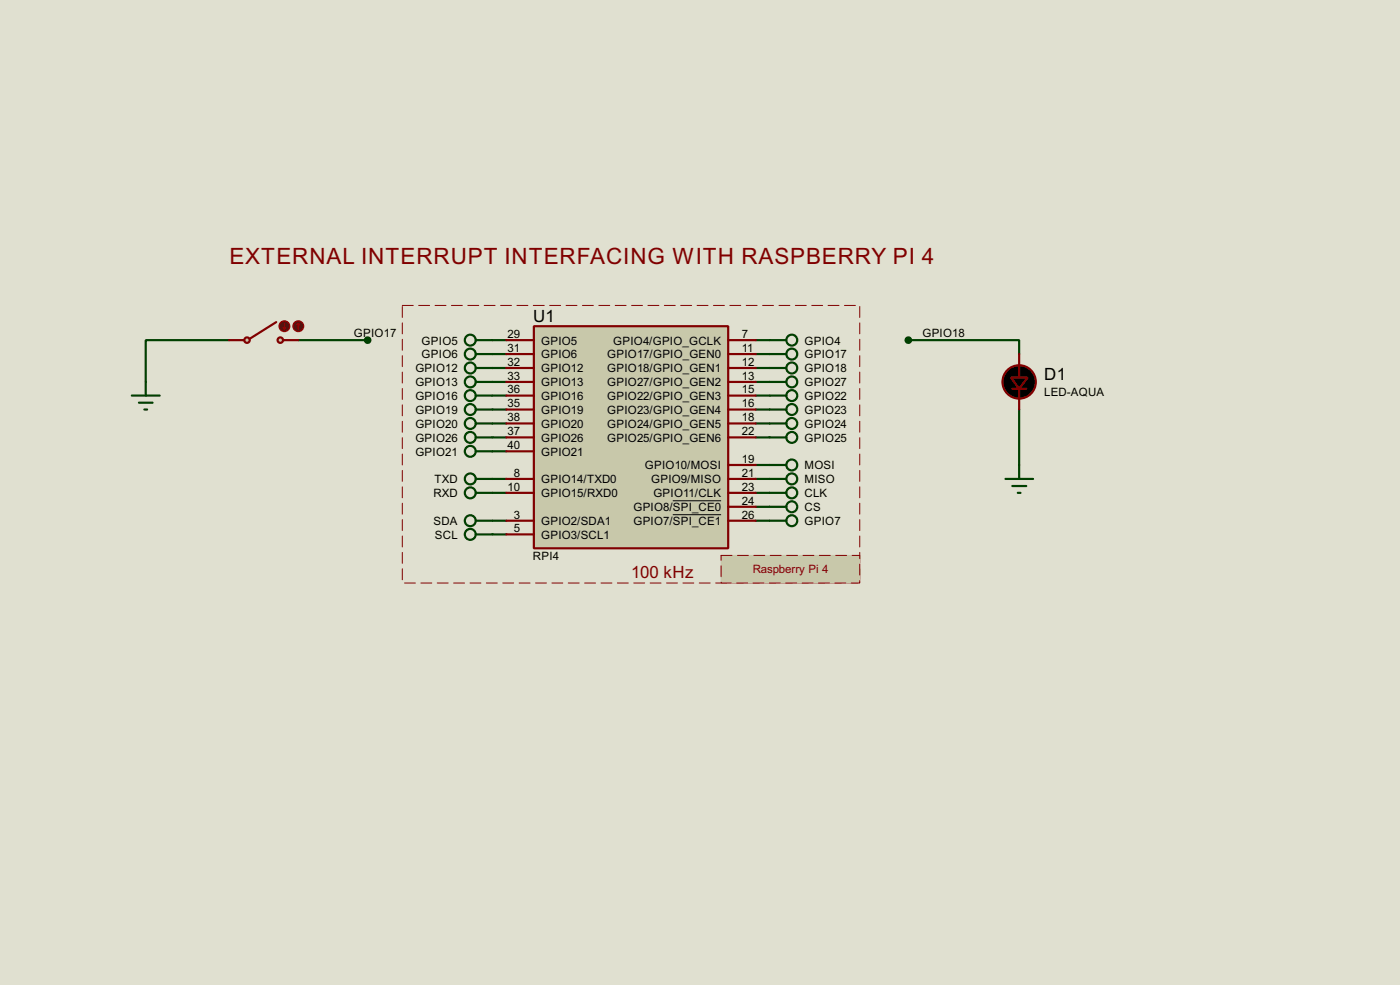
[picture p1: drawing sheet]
<svg xmlns="http://www.w3.org/2000/svg" width="256mm" height="180mm" viewBox="0 0 256 180" stroke-linecap="round" stroke-linejoin="round" font-family="sans-serif">
<path d="M0 0h256.5v180.3h-256.5z" fill="#e0e0d0"/>
<g fill="none" stroke="#004000" stroke-width=".4">
<path d="M42 62.3h-15.3v7.6M54.7 62.3h12.7M90.2 62.3h2.6M90.2 64.8h2.6M90.2 69.9h2.6M90.2 75h2.6M90.2 67.4h2.6M90.2 72.4h2.6M90.2 77.5h2.6M138.5 62.3h2.5M138.5 64.8h2.5M138.5 69.9h2.5"/>
<path d="M138.5 75h2.5M138.5 67.4h2.5M138.5 72.4h2.5M138.5 77.5h2.5M166.4 62.3h20.3v2.5M186.7 75v10.1M90.2 95.3h2.6M90.2 97.8h2.6M90.2 80.1h2.6M90.2 90.2h2.6M90.2 82.6h2.6M90.2 87.7h2.6"/>
<path d="M138.5 95.3h2.5M138.5 80.1h2.5M138.5 90.2h2.5M138.5 87.7h2.5M138.5 85.1h2.5M138.5 92.8h2.5"/>
</g>
<path d="M73.7 55.9h83.8v50.8h-83.8z" fill="none" stroke="#e0e0d0" stroke-width=".18"/>
<path d="M73.7 55.9h83.8v50.8h-83.8z" fill="none" stroke="#800000" stroke-width=".18" stroke-dasharray="2 1"/>
<g fill="#c8c8aa">
<path d="M132.1 101.7h25.4v5h-25.4z" fill-rule="evenodd"/>
<path d="M132.1 101.7h25.4v5h-25.4z" fill-rule="evenodd"/>
</g>
<path d="M132.1 101.7h25.4v5h-25.4z" fill="none" stroke="#c8c8aa" stroke-width=".18"/>
<path d="M132.1 101.7h25.4v5h-25.4z" fill="none" stroke="#800000" stroke-width=".18" stroke-dasharray="2 1"/>
<path d="M97.8 59.7h35.6v40.7h-35.6z" fill="#c8c8aa" stroke="#800000" stroke-width=".4"/>
<g fill="none" stroke="#800000" stroke-width=".4">
<path d="M92.8 62.3h5M92.8 64.8h5M92.8 69.9h5M92.8 72.4h5M92.8 75h5M92.8 67.4h5M92.8 77.5h5M133.4 62.3h5.1M133.4 64.8h5.1M133.4 69.9h5.1M133.4 72.4h5.1M133.4 75h5.1"/>
<path d="M133.4 67.4h5.1M133.4 77.5h5.1M92.8 95.3h5M92.8 97.8h5M92.8 87.7h5M92.8 90.2h5M92.8 80.1h5M92.8 82.6h5M133.4 95.3h5.1M133.4 85.1h5.1M133.4 87.7h5.1M133.4 90.2h5.1"/>
<path d="M133.4 80.1h5.1M133.4 92.8h5.1"/>
</g>
<path d="M123.3 91.7h8.8M123.3 94.2h8.8" fill="none" stroke="#000" stroke-width=".18"/>
<g fill="none" stroke="#004000" stroke-width=".4">
<path d="M87.2 62.3h3M87.2 64.8h3M87.2 69.9h3M87.2 75h3M87.2 67.4h3M87.2 72.4h3M87.2 77.5h3M141 62.3h3.1M141 64.8h3.1M141 69.9h3.1M141 75h3.1M141 67.4h3.1"/>
<path d="M141 72.4h3.1M141 77.5h3.1M87.2 95.3h3M87.2 97.8h3M87.2 80.1h3M87.2 90.2h3M87.2 82.6h3M87.2 87.7h3M141 95.3h3.1M141 80.1h3.1M141 90.2h3.1M141 87.7h3.1"/>
<path d="M141 85.1h3.1M141 92.8h3.1"/>
<circle cx="86.1" cy="64.8" r="1"/>
<circle cx="86.1" cy="67.4" r="1"/>
<circle cx="86.1" cy="62.3" r="1"/>
<circle cx="86.1" cy="75" r="1"/>
<circle cx="86.1" cy="69.9" r="1"/>
<circle cx="86.1" cy="77.5" r="1"/>
<circle cx="86.1" cy="72.4" r="1"/>
<circle cx="145" cy="64.8" r="1"/>
<circle cx="145" cy="69.9" r="1"/>
<circle cx="145" cy="62.3" r="1"/>
<circle cx="145" cy="72.4" r="1"/>
<circle cx="145" cy="67.4" r="1"/>
<circle cx="145" cy="77.5" r="1"/>
<circle cx="145" cy="75" r="1"/>
<circle cx="86.1" cy="82.6" r="1"/>
<circle cx="86.1" cy="97.8" r="1"/>
<circle cx="86.1" cy="80.1" r="1"/>
<circle cx="86.1" cy="95.3" r="1"/>
<circle cx="86.1" cy="90.2" r="1"/>
<circle cx="86.1" cy="87.7" r="1"/>
<circle cx="145" cy="87.7" r="1"/>
<circle cx="145" cy="80.1" r="1"/>
<circle cx="145" cy="92.8" r="1"/>
<circle cx="145" cy="95.3" r="1"/>
<circle cx="145" cy="90.2" r="1"/>
<circle cx="145" cy="85.1" r="1"/>
</g>
<g fill="#c8c8aa" stroke="#800000" stroke-width=".4">
<circle cx="51.3" cy="62.3" r=".5"/>
<circle cx="45.2" cy="62.3" r=".5"/>
</g>
<path d="M50.6 59l-4.8 3M42 62.3h2.8M51.9 62.3h2.8" fill="none" stroke="#800000" stroke-width=".4"/>
<circle cx="52.1" cy="59.7" r="1" fill="#400000" stroke="#f00" stroke-width=".2"/>
<path d="M51.9 60l.2 .3M52.1 59.2v1.1M52.4 60l-.3 .3" fill="none" stroke="#f00" stroke-width=".2"/>
<circle cx="54.6" cy="59.7" r="1" fill="#400000" stroke="#f00" stroke-width=".2"/>
<path d="M54.7 59.2l-.3 .3M54.7 59.2l.2 .3M54.7 59.2v1.1" fill="none" stroke="#f00" stroke-width=".2"/>
<g fill="#004000" stroke="#004000" stroke-width=".4">
<circle cx="67.3" cy="62.3" r=".5"/>
<circle cx="166.4" cy="62.3" r=".5"/>
</g>
<path d="M24.2 72.4h5.1M25.5 73.7h2.5M26.5 75h.5M26.7 69.9v2.5M184.2 87.7h5.1M185.5 89h2.5M186.5 90.2h.5M186.7 85.1v2.6" fill="none" stroke="#004000" stroke-width=".4"/>
<g fill="#000" stroke="#800000" stroke-width=".4">
<path d="M185.2 69.1h3.1l-1.6 2.1z"/>
<circle cx="186.7" cy="69.9" r="3.1"/>
</g>
<path d="M185.5 71.2h2.5M186.7 64.8v4.3M186.7 71.2v3.8" fill="none" stroke="#800000" stroke-width=".4"/>
<text font-size="4.6" fill="#800000" x="42" y="48.3">EXTERNAL INTERRUPT INTERFACING WITH RASPBERRY PI 4</text>
<g font-size="3.5">
<text x="97.7" y="58.9">U1</text>
<text x="191.3" y="69.5">D1</text>
</g>
<text font-size="3.5" fill="#800000" x="115.6" y="105.8">100 kHz</text>
<g font-size="2.4">
<text x="64.8" y="61.7">GPIO17</text>
<text x="77.2" y="63.1">GPIO5</text>
<text x="77.2" y="65.6">GPIO6</text>
<text x="93" y="61.9">29</text>
<text x="93" y="64.4">31</text>
<text x="99.1" y="63.1">GPIO5</text>
<text x="99.1" y="65.6">GPIO6</text>
<text x="111.2" y="65.6">GPIO17/GPIO_GEN0</text>
<text x="112.3" y="63.1">GPIO4/GPIO_GCLK</text>
<text x="135.9" y="61.9">7</text>
<text x="135.9" y="64.4">11</text>
<text x="147.4" y="63.1">GPIO4</text>
<text x="147.4" y="65.6">GPIO17</text>
<text x="169" y="61.7">GPIO18</text>
<text x="76.1" y="70.7">GPIO13</text>
<text x="76.1" y="68.1">GPIO12</text>
<text x="93" y="69.5">33</text>
<text x="93" y="67">32</text>
<text x="93" y="72">36</text>
<text x="99.1" y="70.7">GPIO13</text>
<text x="99.1" y="68.1">GPIO12</text>
<text x="111.2" y="70.7">GPIO27/GPIO_GEN2</text>
<text x="111.2" y="68.1">GPIO18/GPIO_GEN1</text>
<text x="135.9" y="69.5">13</text>
<text x="135.9" y="72">15</text>
<text x="135.9" y="67">12</text>
<text x="147.4" y="70.7">GPIO27</text>
<text x="147.4" y="68.1">GPIO18</text>
<text x="76.1" y="75.8">GPIO19</text>
<text x="76.1" y="73.2">GPIO16</text>
<text x="93" y="74.6">35</text>
<text x="93" y="77.1">38</text>
<text x="99.1" y="75.8">GPIO19</text>
<text x="99.1" y="73.2">GPIO16</text>
<text x="111.2" y="73.2">GPIO22/GPIO_GEN3</text>
<text x="111.2" y="75.8">GPIO23/GPIO_GEN4</text>
<text x="135.9" y="74.6">16</text>
<text x="135.9" y="77.1">18</text>
<text x="147.4" y="73.2">GPIO22</text>
<text x="147.4" y="75.8">GPIO23</text>
<text x="191.3" y="72.5">LED-AQUA</text>
<text x="76.1" y="80.8">GPIO26</text>
<text x="76.1" y="78.3">GPIO20</text>
<text x="76.1" y="83.4">GPIO21</text>
<text x="93" y="79.7">37</text>
<text x="93" y="82.2">40</text>
<text x="99.1" y="80.8">GPIO26</text>
<text x="99.1" y="78.3">GPIO20</text>
<text x="99.1" y="83.4">GPIO21</text>
<text x="111.2" y="78.3">GPIO24/GPIO_GEN5</text>
<text x="111.2" y="80.8">GPIO25/GPIO_GEN6</text>
<text x="135.9" y="79.7">22</text>
<text x="147.4" y="78.3">GPIO24</text>
<text x="147.4" y="80.8">GPIO25</text>
<text x="79.6" y="88.5">TXD</text>
<text x="93" y="89.8">10</text>
<text x="94.2" y="87.3">8</text>
<text x="99.1" y="88.5">GPIO14/TXD0</text>
<text x="118.1" y="85.9">GPIO10/MOSI</text>
<text x="119.3" y="88.5">GPIO9/MISO</text>
<text x="135.9" y="84.7">19</text>
<text x="135.9" y="87.3">21</text>
<text x="135.9" y="89.8">23</text>
<text x="147.4" y="85.9">MOSI</text>
<text x="147.4" y="88.5">MISO</text>
<text x="79.4" y="91">RXD</text>
<text x="94.2" y="94.9">3</text>
<text x="99.1" y="91">GPIO15/RXD0</text>
<text x="116" y="93.6">GPIO8/SPI_CE0</text>
<text x="119.7" y="91">GPIO11/CLK</text>
<text x="135.9" y="92.4">24</text>
<text x="135.9" y="94.9">26</text>
<text x="147.4" y="91">CLK</text>
<text x="147.4" y="93.6">CS</text>
<text x="79.4" y="96.1">SDA</text>
<text x="79.7" y="98.6">SCL</text>
<text x="94.2" y="97.4">5</text>
<text x="99.1" y="96.1">GPIO2/SDA1</text>
<text x="99.1" y="98.6">GPIO3/SCL1</text>
<text x="116" y="96.1">GPIO7/SPI_CE1</text>
<text x="147.4" y="96.1">GPIO7</text>
<text x="97.6" y="102.6">RPI4</text>
</g>
<text font-size="2.4" fill="#800000" x="137.9" y="104.9">Raspberry Pi 4</text>
</svg>
